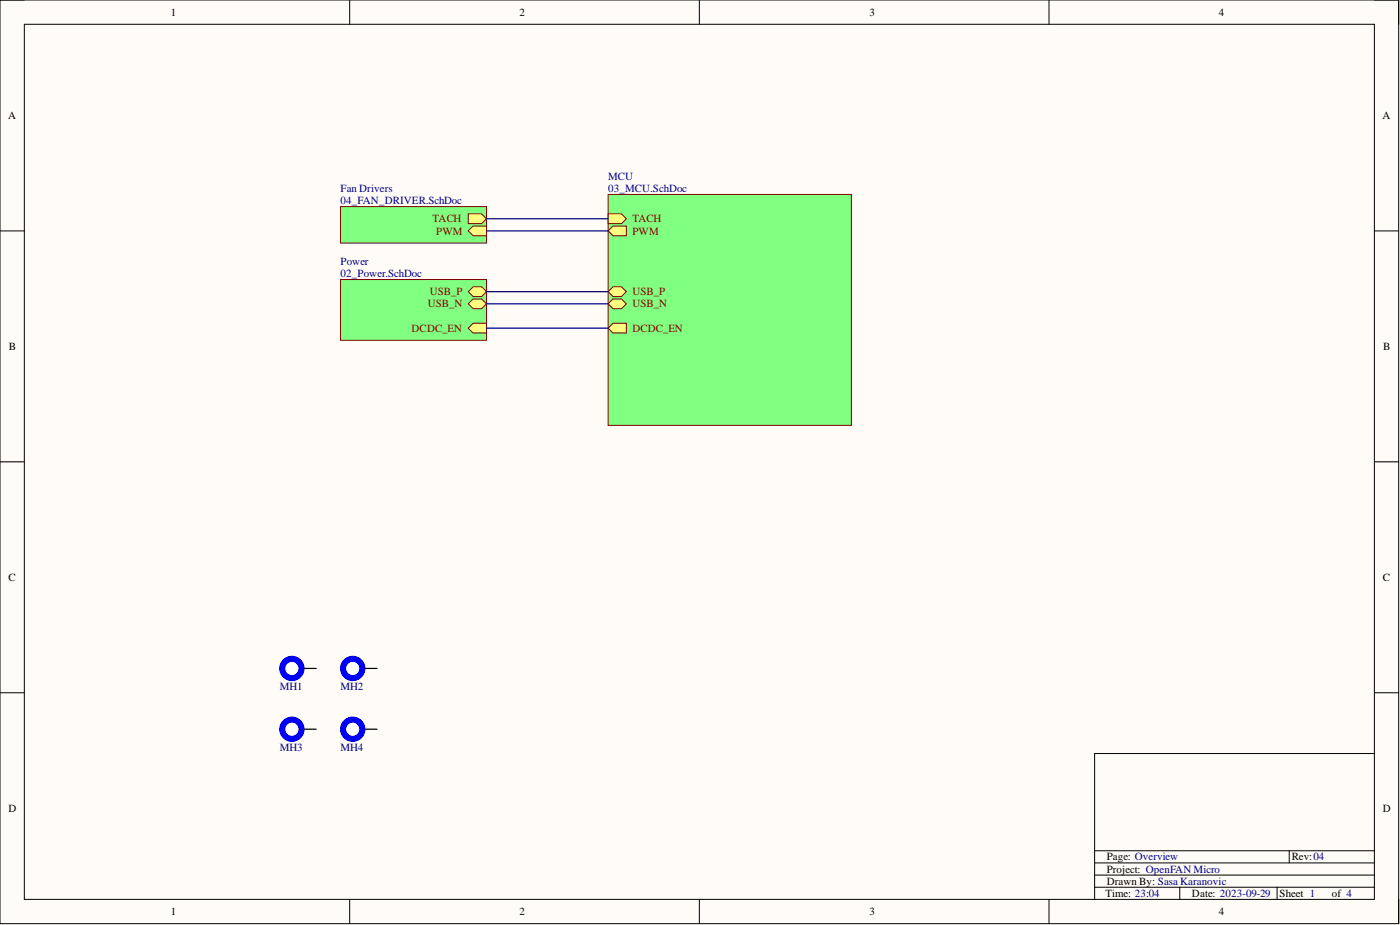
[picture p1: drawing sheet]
<svg xmlns="http://www.w3.org/2000/svg" width="292mm" height="193mm" viewBox="0 0 292 193" stroke-linecap="round" stroke-linejoin="round" font-family="sans-serif">
<path d="M0 0h291.8v192.7h-291.8z" fill-rule="evenodd" fill="#fffcf8"/>
<path d="M0 0h291.8v192.7h-291.8z" fill="none" stroke="#000" stroke-width=".21"/>
<path d="M5.1 5.1h281.7v182.5h-281.7z" fill-rule="evenodd" fill="#fffcf8"/>
<g fill="none" stroke="#000" stroke-width=".21">
<path d="M0 0h5.1M73 0v5.1M145.9 0v5.1M218.9 0v5.1M286.8 0h5v5.1M5.1 5.1h281.7v182.5h-281.7zM0 48.2h5.1M286.8 48.2h5M0 96.3h5.1M286.8 96.3h5M0 144.5h5.1M286.8 144.5h5"/>
<path d="M286.8 157.2h-58.4v30.4M228.4 177.5h58.4M269 177.5v2.5M73 187.6v5.1M145.9 187.6v5.1M218.9 187.6v5.1M228.4 182.6h58.4M228.4 185.1h58.4M228.4 180h58.4M246.2 185.1v2.5M266.5 185.1v2.5M291.8 187.6v5.1"/>
</g>
<path d="M71.1 58.3h30.4v12.7h-30.4z" fill-rule="evenodd" fill="#80ff80"/>
<path d="M71.1 58.3h30.4v12.7h-30.4z" fill="none" stroke="#800000" stroke-width=".21"/>
<path d="M97.7 63.4l1-1h1.8l1 1-1 1h-1.8z" fill-rule="evenodd" fill="#ffff80"/>
<path d="M97.7 63.4l1-1h1.8l1 1-1 1h-1.8z" fill="none" stroke="#800000" stroke-width=".21"/>
<path d="M97.7 60.8l1-1h1.8l1 1-1 1.1h-1.8z" fill-rule="evenodd" fill="#ffff80"/>
<path d="M97.7 60.8l1-1h1.8l1 1-1 1.1h-1.8z" fill="none" stroke="#800000" stroke-width=".21"/>
<path d="M97.7 68.5l1-1.1h2.8v2.1h-2.8z" fill-rule="evenodd" fill="#ffff80"/>
<path d="M97.7 68.5l1-1.1h2.8v2.1h-2.8z" fill="none" stroke="#800000" stroke-width=".21"/>
<path d="M126.9 40.6h50.7v48.1h-50.7z" fill-rule="evenodd" fill="#80ff80"/>
<path d="M126.9 40.6h50.7v48.1h-50.7z" fill="none" stroke="#800000" stroke-width=".21"/>
<path d="M126.9 63.4l1-1h1.8l1 1-1 1h-1.8z" fill-rule="evenodd" fill="#ffff80"/>
<path d="M126.9 63.4l1-1h1.8l1 1-1 1h-1.8z" fill="none" stroke="#800000" stroke-width=".21"/>
<path d="M126.9 60.8l1-1h1.8l1 1-1 1.1h-1.8z" fill-rule="evenodd" fill="#ffff80"/>
<path d="M126.9 60.8l1-1h1.8l1 1-1 1.1h-1.8z" fill="none" stroke="#800000" stroke-width=".21"/>
<path d="M126.9 68.5l1-1.1h2.8v2.1h-2.8z" fill-rule="evenodd" fill="#ffff80"/>
<path d="M126.9 68.5l1-1.1h2.8v2.1h-2.8z" fill="none" stroke="#800000" stroke-width=".21"/>
<path d="M126.9 44.6h2.8l1 1-1 1h-2.8z" fill-rule="evenodd" fill="#ffff80"/>
<path d="M126.9 44.6h2.8l1 1-1 1h-2.8z" fill="none" stroke="#800000" stroke-width=".21"/>
<path d="M126.9 48.2l1-1h2.8v2h-2.8z" fill-rule="evenodd" fill="#ffff80"/>
<path d="M126.9 48.2l1-1h2.8v2h-2.8z" fill="none" stroke="#800000" stroke-width=".21"/>
<path d="M71.1 43.1h30.4v7.6h-30.4z" fill-rule="evenodd" fill="#80ff80"/>
<path d="M71.1 43.1h30.4v7.6h-30.4z" fill="none" stroke="#800000" stroke-width=".21"/>
<path d="M97.7 44.6h2.8l1 1-1 1h-2.8z" fill-rule="evenodd" fill="#ffff80"/>
<path d="M97.7 44.6h2.8l1 1-1 1h-2.8z" fill="none" stroke="#800000" stroke-width=".21"/>
<path d="M97.7 48.2l1-1h2.8v2h-2.8z" fill-rule="evenodd" fill="#ffff80"/>
<path d="M97.7 48.2l1-1h2.8v2h-2.8z" fill="none" stroke="#800000" stroke-width=".21"/>
<path d="M101.5 45.6h25.4M101.5 48.2h25.4" fill="none" stroke="#000080" stroke-width=".25"/>
<circle cx="60.9" cy="139.5" r="2.54" fill="#00f"/>
<circle cx="60.9" cy="139.5" r="2.54" fill="none" stroke="#00f" stroke-width=".21"/>
<circle cx="60.9" cy="139.5" r="1.27" fill="#fff"/>
<circle cx="60.9" cy="139.5" r="1.27" fill="none" stroke="#fff" stroke-width=".21"/>
<path d="M63.4 139.5h2.6" fill="none" stroke="#000" stroke-width=".25"/>
<circle cx="60.9" cy="152.1" r="2.54" fill="#00f"/>
<circle cx="60.9" cy="152.1" r="2.54" fill="none" stroke="#00f" stroke-width=".21"/>
<circle cx="60.9" cy="152.1" r="1.27" fill="#fff"/>
<circle cx="60.9" cy="152.1" r="1.27" fill="none" stroke="#fff" stroke-width=".21"/>
<path d="M63.4 152.1h2.6" fill="none" stroke="#000" stroke-width=".25"/>
<path d="M101.5 60.8h25.4M101.5 63.4h25.4M101.5 68.5h25.4" fill="none" stroke="#000080" stroke-width=".25"/>
<circle cx="73.6" cy="139.5" r="2.54" fill="#00f"/>
<circle cx="73.6" cy="139.5" r="2.54" fill="none" stroke="#00f" stroke-width=".21"/>
<circle cx="73.6" cy="139.5" r="1.27" fill="#fff"/>
<circle cx="73.6" cy="139.5" r="1.27" fill="none" stroke="#fff" stroke-width=".21"/>
<path d="M76.1 139.5h2.6" fill="none" stroke="#000" stroke-width=".25"/>
<circle cx="73.6" cy="152.1" r="2.54" fill="#00f"/>
<circle cx="73.6" cy="152.1" r="2.54" fill="none" stroke="#00f" stroke-width=".21"/>
<circle cx="73.6" cy="152.1" r="1.27" fill="#fff"/>
<circle cx="73.6" cy="152.1" r="1.27" fill="none" stroke="#fff" stroke-width=".21"/>
<path d="M76.1 152.1h2.6" fill="none" stroke="#000" stroke-width=".25"/>
<g font-size="2.3">
<text x="35.6" y="3.3">1</text>
<text x="108.4" y="3.3">2</text>
<text x="181.4" y="3.3">3</text>
<text x="254.3" y="3.3">4</text>
<text x="1.7" y="24.8">A</text>
<text x="288.4" y="24.8">A</text>
<text x="1.9" y="73">B</text>
<text x="288.6" y="73">B</text>
<text x="1.8" y="121.2">C</text>
<text x="288.5" y="121.2">C</text>
<text x="1.8" y="169.4">D</text>
<text x="288.5" y="169.4">D</text>
<text x="230.9" y="179.5">Page: Overview</text>
<text x="269.5" y="179.5">Rev:04</text>
<text x="230.9" y="184.6">Drawn By: Sasa Karanovic</text>
<text x="230.9" y="182">Project: OpenFAN Micro</text>
<text x="35.6" y="190.9">1</text>
<text x="108.4" y="190.9">2</text>
<text x="181.4" y="190.9">3</text>
<text x="230.7" y="187.1">Time: 23:04</text>
<text x="248.7" y="187.1">Date: 2023-09-29</text>
<text x="254.3" y="190.9">4</text>
<text x="267" y="187.1">Sheet 1</text>
<text x="277.9" y="187.1">of 4</text>
</g>
<g font-size="2.3" fill="#000080">
<text x="71.1" y="40.1">Fan Drivers</text>
<text x="126.9" y="37.5">MCU</text>
<text x="126.9" y="40.1">03_MCU.SchDoc</text>
<text x="71.1" y="42.6">04_FAN_DRIVER.SchDoc</text>
<text x="71.1" y="55.3">Power</text>
<text x="71.1" y="57.8">02_Power.SchDoc</text>
<text x="58.4" y="144">MH1</text>
<text x="71.1" y="144">MH2</text>
<text x="58.4" y="156.7">MH3</text>
<text x="71.1" y="156.7">MH4</text>
</g>
<g font-size="2.3" fill="#800000">
<text x="90.3" y="46.4">TACH</text>
<text x="132" y="46.4">TACH</text>
<text x="91" y="48.9">PWM</text>
<text x="132" y="48.9">PWM</text>
<text x="89.2" y="64.1">USB_N</text>
<text x="89.7" y="61.6">USB_P</text>
<text x="132" y="64.1">USB_N</text>
<text x="132" y="61.6">USB_P</text>
<text x="85.9" y="69.2">DCDC_EN</text>
<text x="132" y="69.2">DCDC_EN</text>
</g>
</svg>
